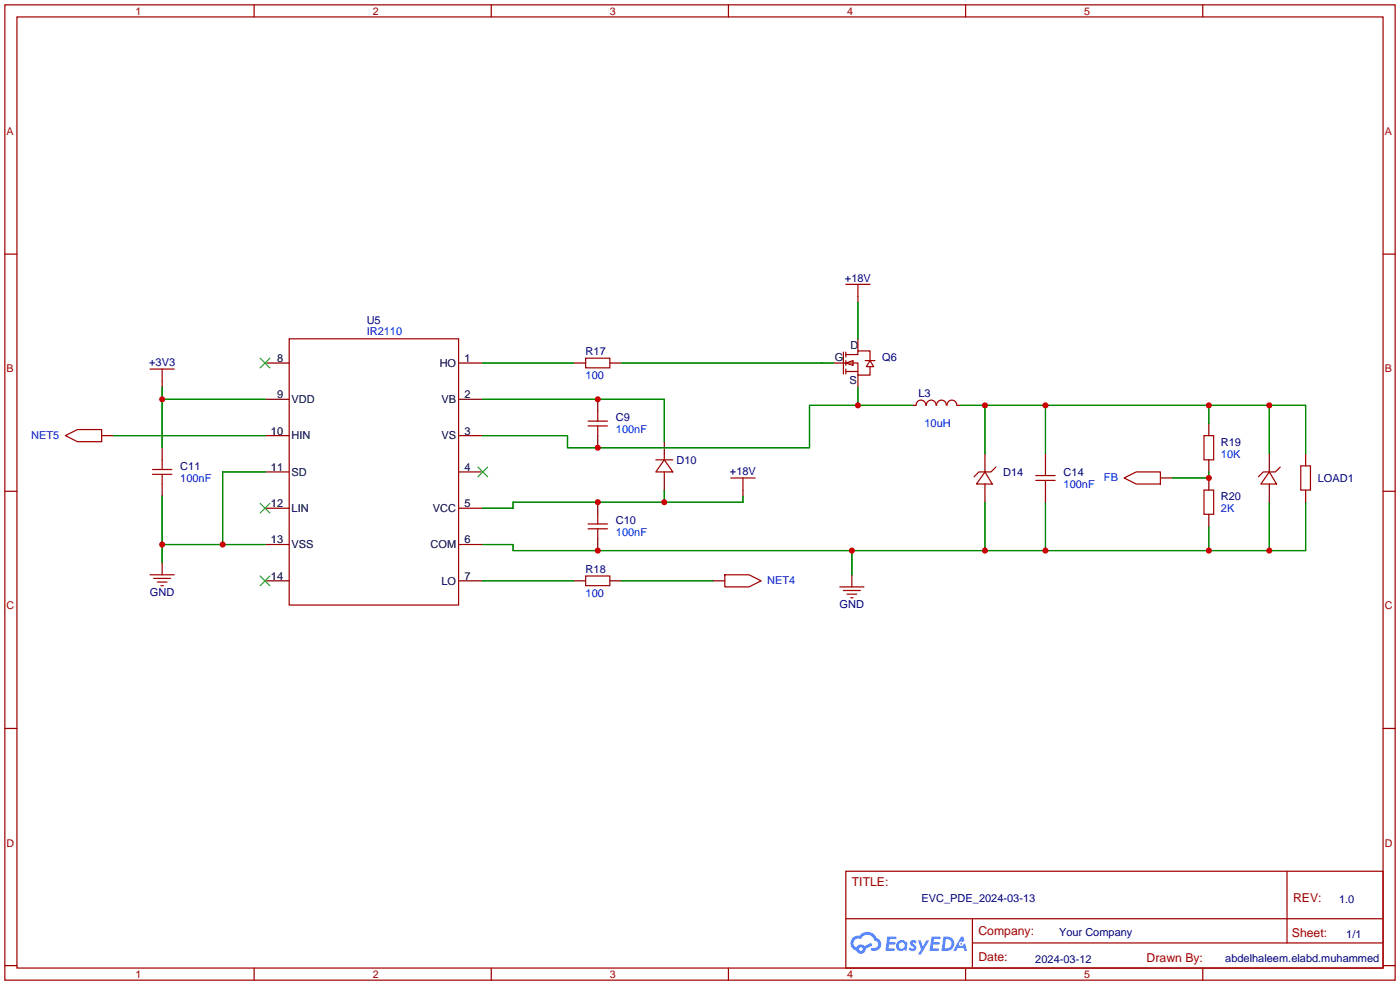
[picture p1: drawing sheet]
<svg xmlns="http://www.w3.org/2000/svg" width="294mm" height="207mm" viewBox="0 0 294 207" stroke-linecap="round" stroke-linejoin="round" font-family="sans-serif">
<g fill="none" stroke="#a10000" stroke-width=".25">
<path d="M1 1h291.9v204.7h-291.9zM3.6 3.6h286.7v199.6h-286.7zM53.3 1v2.6M103.1 1v2.6M152.9 1v2.6M202.7 1v2.6M252.5 1v2.6M1 53.3h2.6M290.3 53.3h2.6M1 103.1h2.6M290.3 103.1h2.6M1 152.9h2.6"/>
<path d="M290.3 152.9h2.6M177.5 182.9h112.8v20.3h-112.8zM177.6 192.8h112.6M204.1 197.9h86.1M204.1 192.8v10.2M270.2 182.9v15M1 202.7h2.6M53.3 203.2v2.5M103.1 203.2v2.5M152.9 203.2v2.5M202.7 203.2v2.5M252.5 203.2v2.5"/>
<path d="M290.3 202.7h2.6"/>
</g>
<g fill="#5487ff">
<path d="M191.2 197.5l.5-.2 .4 .1 .3 .3-.2 .4a.33 .33 0 0 0-.3-.3 .33 .33 0 0 0-.4 .1l.1 .1a.86 .86 0 0 1 .7 .7 .86 .86 0 0 1-.3 .8l-.7 .1-.6-.4 .4-.4 .5 .3 .2-.1v-.2a.88 .88 0 0 1-.6-1.3z"/>
<path d="M192.7 197.4h.6l.4 1.3 .8-1.3h.6l-1.8 3h-.6l.6-1.1z"/>
<path d="M186.3 196.6h1.6l.3 .1-.1 .4h-1.3l-.1 .6h1.1l.2 .3-.3 .3h-1.1l-.1 .8h1.2l.1 .2-.1 .2-1.8 .1z"/>
<path d="M195.6 196.6h1.6l.2 .1v.4h-1.3l-.1 .6h1.1l.2 .3-.3 .3h-1.1l-.1 .8h1.2l.1 .2-.1 .2-1.9 .1z"/>
<path d="M201.7 196.6h.5l.3 .9-.5 .2a.5 .5 0 0 0-.7 .2 .5 .5 0 0 0 .3 .7 .5 .5 0 0 0 .6-.4l.4-.2 .4 1.6h-.6l-.1-.7h-1.2l-.4 .7h-.6z"/>
<path d="M198 196.6l-.4 3h1a1.51 1.51 0 0 0 1.7-1.5 1.51 1.51 0 0 0-1.8-1.5zM198.6 197.1a1.02 1.02 0 0 1 1.1 1.2 1.02 1.02 0 0 1-1.4 .8z"/>
<path d="M188.5 197.6a1.11 1.11 0 0 0-.3 1.6 1.11 1.11 0 0 0 1.6 .2l.5 .2 .2-1.7-.4-.2a1.02 1.02 0 0 0-1.6-.1zM188.6 198.5a.67 .67 0 0 1 1.3 0 .67 .67 0 0 1-1.3 0z"/>
<path d="M179 196.9a1.58 1.58 0 0 0 .8 2.6 1.01 1.01 0 0 0 1.1 .7 1.01 1.01 0 0 0 .8-1.1l1.4-.7-.3-.5-1.3 .7a1.03 1.03 0 0 0-1.7 .3 1 1 0 0 1-.5-1.4 1 1 0 0 1 1.4-.3 1.49 1.49 0 0 1 1.5-1 1.49 1.49 0 0 1 1.4 1.2 .82 .82 0 0 1 .7 1.1 .82 .82 0 0 1-1.2 .5l-.3 .1v.3a1.4 1.4 0 0 0 2-.6 1.4 1.4 0 0 0-.8-1.9 2.19 2.19 0 0 0-3.7-.5l-.8 .1zM180.3 199.2a.4 .4 0 0 1 .8 0 .4 .4 0 0 1-.8 0z"/>
<circle cx="201.8" cy="198.1" r=".19"/>
</g>
<g fill="none" stroke="#a10000" stroke-width=".25">
<path d="M177.5 59.7h5.1M180.1 59.7v2.5M31.5 77.5h5.1M34 77.5v2.5M60.7 71.1h35.6v55.9h-35.6zM122.9 75.2h5.1v2h-5.1zM177 73.9v4.6M177.5 76.2h2.6v2.5h2.5v-1.7M177.5 74.4h2.6v-.7h2.5v2M177.5 76.2l1.6-.5v1zM177.5 73.9v1M177.5 75.7v1"/>
<path d="M177.5 77.5v1M177.5 78h2.6M181.6 75.7h2M182.6 75.7l.8 1.3h-1.5zM13.7 91.4l2.6-1.2h5v2.5h-5zM32 98.6h4.1M32 99.6h4.1M34 96.5v2.1M34 99.6v2M123.4 88.4h4.1M123.4 89.4h4.1M125.5 86.4v2"/>
<path d="M125.5 89.4v2M137.7 96.5h3.5M139.4 96.5l1.8 2.6h-3.5zM139.4 95.3v1.2M139.4 99.1v1.2M192.3 85.1a1.01 1.01 0 0 1 1-1.1 1.01 1.01 0 0 1 1 1.1M194.5 85.1a1.01 1.01 0 0 1 1-1.1 1.01 1.01 0 0 1 1 1.1M196.6 85.1a1.01 1.01 0 0 1 1-1.1 1.01 1.01 0 0 1 1 1.1M198.8 85.1a1.01 1.01 0 0 1 1-1.1 1.01 1.01 0 0 1 1 1.1M206.8 99.1l1.5 2.5h-3.3zM209 98l-1 1.1h-2.5l-1 1M217.4 99.8h4.1"/>
<path d="M219.5 97.8v2M252.7 91.4h2.1v5.1h-2.1zM266.4 99.1l1.6 2.5h-3.3zM268.7 98l-1 1.1h-2.5l-1 1M273 97.8h2.1v5.1h-2.1zM123.4 110h4.1M123.4 111h4.1M125.5 108v2M125.5 111v2M153.4 100.3h5.1M156 100.3v2.6M217.4 100.8h4.1"/>
<path d="M219.5 100.8v2.1M236 100.3l2.5-1.2h5.1v2.5h-5.1zM252.7 102.9h2.1v5h-2.1zM31.5 120.7h5.1M32.3 121.4h3.5M33 122.2h2.1M33.8 122.9h.5M122.9 120.9h5.1v2h-5.1zM152.1 120.7h5.1l2.6 1.2-2.6 1.3h-5.1zM176.3 123.2h5.1M177 124h3.6M177.8 124.7h2"/>
<path d="M178.6 125.5h.5"/>
</g>
<g fill="none" stroke="#870000" stroke-width=".25">
<path d="M55.6 76.2h5.1M96.3 76.2h5M120.4 76.2h2.5M128 76.2h2.6M175 76.2h2.5M180.1 62.2v1.3M180.1 71.1v2.6M180.1 78.7v2.6M21.3 91.4h2.6M34 80v1.3M34 94v2.5M55.6 83.8h5.1"/>
<path d="M55.6 91.4h5.1M55.6 99.1h5.1M96.3 83.8h5M96.3 91.4h5M96.3 99.1h5M125.5 83.8v2.6M125.5 91.4v2.6M139.4 92.7v2.6M191.5 85.1h.8M200.9 85.1h.8M206.8 95.3v3.8M219.5 95.3v2.5"/>
<path d="M253.7 88.9v2.5M253.7 96.5v2.6M266.4 95.3v3.8M274.1 95.3v2.5M34 101.6v2.5M34 118.1v2.6M55.6 106.7h5.1M55.6 114.3h5.1M96.3 106.7h5M96.3 114.3h5M125.5 105.4v2.6M125.5 113v2.6"/>
<path d="M139.4 100.3v2.6M156 102.9v1.2M206.8 101.6v3.8M219.5 102.9v2.5M243.6 100.3h2.5M253.7 100.3v2.6M253.7 108v2.5M266.4 101.6v3.8M274.1 102.9v2.5M55.6 121.9h5.1M96.3 121.9h5M120.4 121.9h2.5"/>
<path d="M128 121.9h2.6M149.6 121.9h2.5M178.8 120.7v2.5"/>
</g>
<path d="M54.6 75.2l2 2M56.6 75.2l-2 2M100.3 98l2.1 2.1M102.4 98l-2.1 2.1M54.6 105.7l2 2M56.6 105.7l-2 2M54.6 120.9l2 2M56.6 120.9l-2 2" fill="none" stroke="#3c3" stroke-width=".25"/>
<g fill="none" stroke="#008700" stroke-width=".25">
<path d="M101.3 76.2h19.1M130.6 76.2h44.4M180.1 63.5v7.6M23.9 91.4h31.7M34 83.8h21.6M34 81.3v12.7M55.6 99.1h-8.9v15.2M101.3 83.8h38.1v8.9M180.1 81.3v3.8M191.5 85.1h-21.6v8.9h-50.8v-2.6h-17.8M201.7 85.1h72.4v10.2M206.8 85.1v10.2"/>
<path d="M219.5 85.1v10.2M253.7 85.1v3.8M253.7 99.1v1.2h-7.6M266.4 85.1v10.2M34 114.3h21.6M34 104.1v14M139.4 102.9v2.5M156 104.1v1.3h-48.3v1.3h-6.4M178.8 115.6v5.1M206.8 105.4v10.2M219.5 105.4v10.2M253.7 110.5v5.1"/>
<path d="M266.4 105.4v10.2M274.1 105.4v10.2h-166.4v-1.3h-6.4M101.3 121.9h19.1M130.6 121.9h19"/>
</g>
<g fill="#c00">
<circle cx="125.5" cy="105.4" r=".63"/>
<circle cx="139.4" cy="105.4" r=".63"/>
<circle cx="125.5" cy="83.8" r=".63"/>
<circle cx="34" cy="114.3" r=".63"/>
<circle cx="46.7" cy="114.3" r=".63"/>
<circle cx="34" cy="83.8" r=".63"/>
<circle cx="178.8" cy="115.6" r=".63"/>
<circle cx="206.8" cy="115.6" r=".63"/>
<circle cx="219.5" cy="115.6" r=".63"/>
<circle cx="253.7" cy="115.6" r=".63"/>
<circle cx="266.4" cy="115.6" r=".63"/>
<circle cx="125.5" cy="115.6" r=".63"/>
<circle cx="180.1" cy="85.1" r=".63"/>
<circle cx="125.5" cy="94" r=".63"/>
<circle cx="253.7" cy="100.3" r=".63"/>
<circle cx="266.4" cy="85.1" r=".63"/>
<circle cx="206.8" cy="85.1" r=".63"/>
<circle cx="219.5" cy="85.1" r=".63"/>
<circle cx="253.7" cy="85.1" r=".63"/>
</g>
<g font-size="2.6" fill="#a00000">
<text x="178.8" y="186.1">TITLE:</text>
<text x="271.4" y="189.4">REV:</text>
<text x="205.4" y="196.3">Company:</text>
<text x="271.2" y="196.7">Sheet:</text>
<text x="205.4" y="201.8">Date:</text>
<text x="240.7" y="201.9">Drawn By:</text>
</g>
<g font-size="2.3" fill="#000080">
<text x="177.4" y="59.1">+18V</text>
<text x="77" y="67.9">U5</text>
<text x="31.3" y="76.9">+3V3</text>
<text x="122.9" y="74.5">R17</text>
<text x="185.2" y="75.7">Q6</text>
<text x="192.8" y="83.4">L3</text>
<text x="129.3" y="88.4">C9</text>
<text x="256.3" y="93.5">R19</text>
<text x="37.8" y="98.6">C11</text>
<text x="142" y="97.3">D10</text>
<text x="153.2" y="99.8">+18V</text>
<text x="210.6" y="99.9">D14</text>
<text x="223.3" y="99.9">C14</text>
<text x="276.6" y="101.1">LOAD1</text>
<text x="256.3" y="104.9">R20</text>
<text x="129.3" y="110">C10</text>
<text x="31.5" y="125.2">GND</text>
<text x="122.9" y="120.2">R18</text>
<text x="176.3" y="127.7">GND</text>
<text x="193.5" y="189.4">EVC_PDE_2024-03-13</text>
<text x="281.1" y="189.5">1.0</text>
<text x="222.3" y="196.4">Your Company</text>
<text x="282.6" y="197">1/1</text>
<text x="217.3" y="202">2024-03-12</text>
<text x="257.2" y="202">abdelhaleem.elabd.muhammed</text>
</g>
<g font-size="2.3" fill="#00f">
<text x="77" y="70.2">IR2110</text>
<text x="122.9" y="79.5">100</text>
<text x="194.1" y="89.7">10uH</text>
<text x="6.5" y="92.1">NET5</text>
<text x="129.3" y="91">100nF</text>
<text x="37.8" y="101.1">100nF</text>
<text x="231.7" y="101">FB</text>
<text x="256.3" y="96.1">10K</text>
<text x="223.3" y="102.4">100nF</text>
<text x="256.3" y="107.5">2K</text>
<text x="129.3" y="112.6">100nF</text>
<text x="122.9" y="125.3">100</text>
<text x="161" y="122.6">NET4</text>
</g>
<g font-size="2.3">
<text x="58.2" y="76">8</text>
<text x="92.3" y="77">HO</text>
<text x="97.5" y="76">1</text>
<text x="175.3" y="75.7">G</text>
<text x="178.6" y="73.2">D</text>
<text x="58.2" y="83.6">9</text>
<text x="97.5" y="83.6">2</text>
<text x="178.3" y="80.6">S</text>
<text x="61.2" y="84.6">VDD</text>
<text x="92.7" y="84.6">VB</text>
<text x="56.9" y="91.2">10</text>
<text x="61.2" y="92.2">HIN</text>
<text x="92.7" y="92.2">VS</text>
<text x="97.5" y="91.2">3</text>
<text x="56.9" y="98.8">11</text>
<text x="61.2" y="99.8">SD</text>
<text x="97.5" y="98.8">4</text>
<text x="56.9" y="106.5">12</text>
<text x="61.2" y="107.5">LIN</text>
<text x="90.9" y="107.5">VCC</text>
<text x="97.5" y="106.5">5</text>
<text x="56.9" y="114.1">13</text>
<text x="61.2" y="115.1">VSS</text>
<text x="90.4" y="115.1">COM</text>
<text x="97.5" y="114.1">6</text>
<text x="56.9" y="121.7">14</text>
<text x="92.7" y="122.7">LO</text>
<text x="97.5" y="121.7">7</text>
</g>
<g font-size="2.2" fill="#a00000">
<text x="28.4" y="3.1">1</text>
<text x="78.2" y="3.1">2</text>
<text x="128" y="3.1">3</text>
<text x="177.8" y="3.1">4</text>
<text x="227.6" y="3.1">5</text>
<text x="1.4" y="28.3">A</text>
<text x="290.7" y="28.3">A</text>
<text x="1.4" y="78.1">B</text>
<text x="290.7" y="78.1">B</text>
<text x="1.4" y="127.9">C</text>
<text x="290.7" y="127.9">C</text>
<text x="1.4" y="177.7">D</text>
<text x="290.7" y="177.7">D</text>
<text x="28.4" y="205.3">1</text>
<text x="78.2" y="205.3">2</text>
<text x="128" y="205.3">3</text>
<text x="177.8" y="205.3">4</text>
<text x="227.6" y="205.3">5</text>
</g>
</svg>
